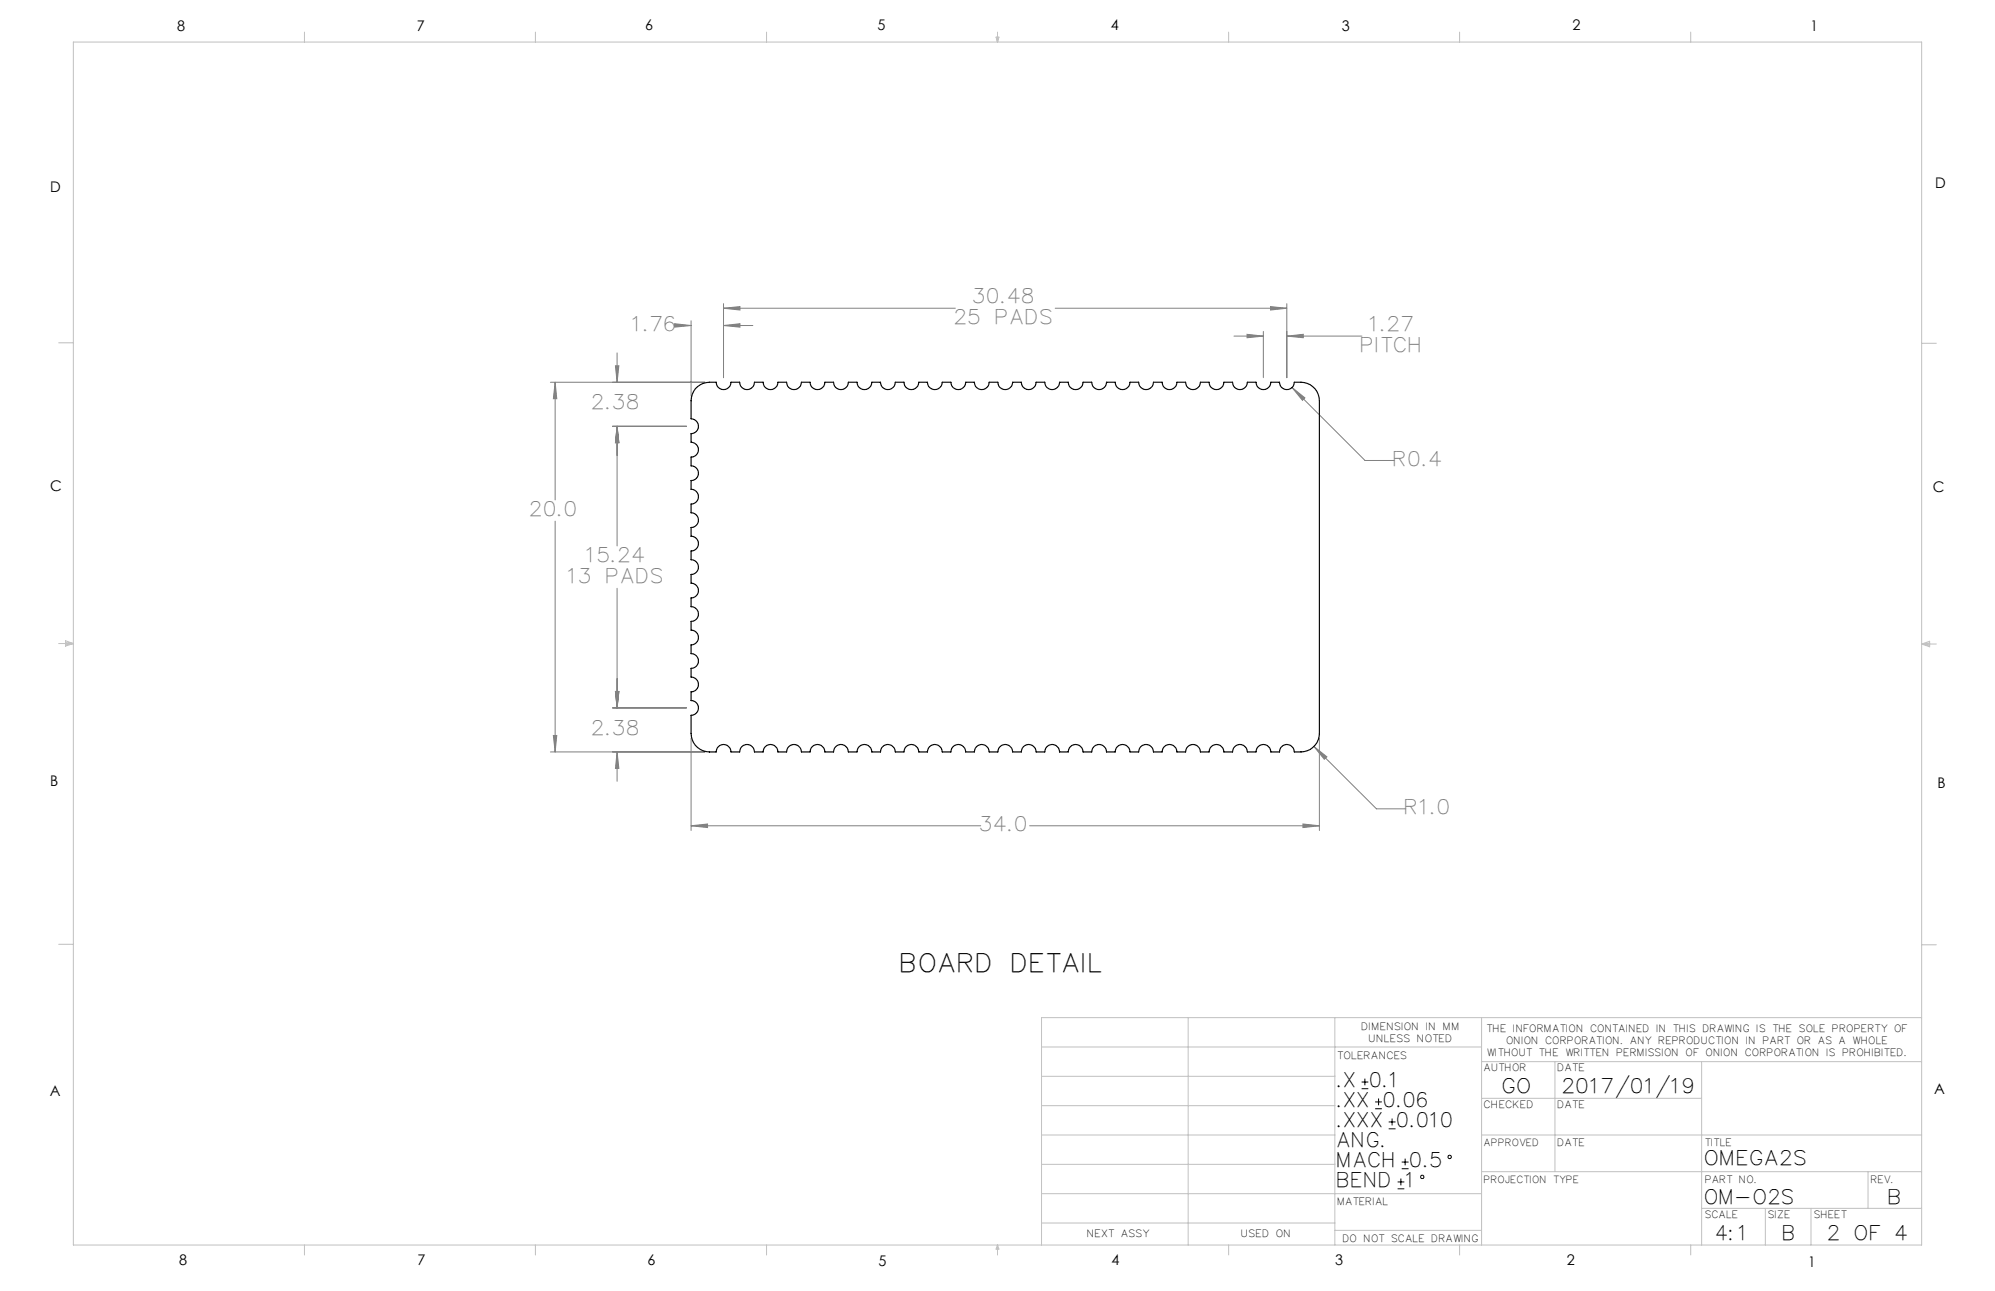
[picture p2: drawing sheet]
<svg xmlns="http://www.w3.org/2000/svg" width="432mm" height="279mm" viewBox="0 0 432 279" stroke-linecap="round" stroke-linejoin="round" font-family="sans-serif">
<g fill="none" stroke="#000" stroke-width=".22">
<path d="M294.7 235.6h1.5M294.7 234.2h1.5M295.4 233.4v1.5M297.6 240h1.5M297.6 238.5h1.5M298.4 237.7v1.5M300.6 244.3h1.4M300.6 242.8h1.4M301.3 242.1v1.5M302.5 257.3h1.5M302.5 255.8h1.5M303.2 255.1v1.4"/>
<path d="M303.4 252.9h1.5M303.4 251.5h1.5M304.1 250.8v1.4"/>
<circle cx="307.8" cy="254.7" r=".38"/>
<circle cx="313.8" cy="250.4" r=".37"/>
</g>
<g fill="none" stroke="#808080" stroke-width=".22">
<path d="M133.2 79.2h.7l-.3 3.5zM133.6 76.4v6.3M146 70.1l3.6 .3-3.6 .4zM147 70.4h2.6M149.6 69.4v16.3M156.6 65.7v16M156.6 66.7h50.2M156.6 70.4h6.3M156.6 66.7l3.6-.3v.7zM156.6 70.4l3.6-.3v.7zM228.4 66.7h50.1M267.1 72.7h6.3"/>
<path d="M269.9 72.4l3.5 .3-3.5 .4zM273.4 71.7v10M275 66.4l3.5 .3-3.5 .4zM278.5 72.7l3.6-.3v.7zM278.5 65.7v16M278.5 72.7h16.3M119.1 82.7h33.5M120.2 82.7v25.5M120.2 82.7l.3 3.6h-.7zM132.6 92.3h16M133.6 92.3v25.8M133.6 92.3l.3 3.5h-.7z"/>
<path d="M279.6 83.9l2.8 2.2-.5 .5zM279.6 83.9l15.9 15.8h6.3M120.2 112.8v49.9M133.6 127.3v25.9M119.8 159.2h.7l-.3 3.5zM132.6 153.2h16M133.2 149.6h.7l-.3 3.6zM149.6 159.7v20M285.6 159.7v20M119.1 162.7h33.5M133.6 162.7v6.4M133.6 162.7l.3 3.6h-.7z"/>
<path d="M149.6 178.7h62.7M149.6 178.7l3.5-.4v.8zM222.8 178.7h62.8M282 178.3l3.6 .4-3.6 .4zM284.4 161.6l2.8 2.2-.6 .5zM284.4 161.6l13.5 13.4h6.4"/>
</g>
<g fill="none" stroke="#c0c0c0" stroke-width=".22">
<path d="M15.9 9.1h400v260.4h-400zM65.9 6.9v2.2M115.9 6.9v2.2M165.9 6.9v2.2M215.6 8h.6l-.3 1.1zM215.7 8l.2 1.1M215.9 6.9v2.2M216 8l-.1 1.1M265.9 6.9v2.2M315.9 6.9v2.2M365.9 6.9v2.2M12.7 74.2h3.2"/>
<path d="M415.9 74.3h3.2M12.7 139.3h3.2M14.2 139.1l1.7 .2M14.2 138.7l1.7 .6-1.7 .5zM15.9 139.3l-1.7 .3M415.9 139.4h3.2M415.9 139.4l1.8-.6v1.2zM415.9 139.4l1.8 .3M417.7 139.2l-1.8 .2M12.7 204.4h3.2M415.9 204.5h3.2M225.4 226.6h95.3"/>
<path d="M225.4 239.3h63.5M225.4 232.9h63.5M257.2 220.2v49.3M288.9 220.2v49.3M320.7 220.2v49.3M320.7 237.7h47.6M320.7 229.8h95.2M336.5 229.8v23.8M368.3 229.8v39.7M415.9 220.2h-190.5v49.3M225.4 258.3h95.3M225.4 245.6h63.5"/>
<path d="M225.4 252h63.5M320.7 253.6h95.2M320.7 245.6h95.2M404.3 253.6v7.9M65.9 269.5v2.1M115.9 269.5v2.1M165.9 269.5v2.1M215.9 269.5v2.1M215.9 269.5l.3 .8h-.6zM225.4 264.7h63.5M265.9 269.5v2.1M288.9 266.3h31.8"/>
<path d="M315.9 269.5v2.1M365.9 269.5v2.1M368.3 261.5h47.6M382.1 261.5v8M392 261.5v8"/>
</g>
<path d="M120.2 82.7l.3 3.6h-.7zM119.8 159.2h.7l-.3 3.5zM149.6 178.7l3.5-.4v.8zM282 178.3l3.6 .4-3.6 .4zM133.6 92.3l.3 3.5h-.7zM133.2 149.6h.7l-.3 3.6zM156.6 66.7l3.6-.3v.7zM275 66.4l3.5 .3-3.5 .4zM278.5 72.7l3.6-.3v.7zM269.9 72.4l3.5 .3-3.5 .4zM284.4 161.6l2.2 2.7 .6-.5zM279.6 83.9l2.3 2.7 .5-.5zM133.2 149.6h.7l-.3 3.6zM133.6 162.7l.3 3.6h-.7zM156.6 70.4l3.6-.3v.7zM146 70.1l3.6 .3-3.6 .4zM133.6 92.3l.3 3.5h-.7zM133.2 79.2h.7l-.3 3.5z" fill="#808080"/>
<path d="M150.5 84.1a4.8 4.8 0 0 1 4.5-1.4 1.61 1.61 0 0 0 1.6 1.6 1.61 1.61 0 0 0 1.6-1.6h1.9l.1 .4a1.6 1.6 0 0 0 1.7 1.2 1.6 1.6 0 0 0 1.4-1.6h1.9v.4a1.6 1.6 0 0 0 1.8 1.2 1.6 1.6 0 0 0 1.4-1.6h1.9v.4a1.6 1.6 0 0 0 1.8 1.2 1.6 1.6 0 0 0 1.4-1.6h1.8l.1 .4a1.6 1.6 0 0 0 1.8 1.2 1.6 1.6 0 0 0 1.3-1.6h1.9l.1 .4a1.6 1.6 0 0 0 1.7 1.2 1.6 1.6 0 0 0 1.4-1.6h1.9l.1 .4a1.6 1.6 0 0 0 1.7 1.2 1.6 1.6 0 0 0 1.4-1.6h1.9v.4a1.6 1.6 0 0 0 1.8 1.2 1.6 1.6 0 0 0 1.4-1.6h1.9v.4a1.6 1.6 0 0 0 1.8 1.2 1.6 1.6 0 0 0 1.4-1.6h1.8l.1 .4a1.6 1.6 0 0 0 1.8 1.2 1.6 1.6 0 0 0 1.3-1.6h1.9l.1 .4a1.6 1.6 0 0 0 1.7 1.2 1.6 1.6 0 0 0 1.4-1.6h1.9l.1 .4a1.6 1.6 0 0 0 1.7 1.2 1.6 1.6 0 0 0 1.4-1.6h1.9v.4a1.6 1.6 0 0 0 1.8 1.2 1.6 1.6 0 0 0 1.4-1.6h1.9v.4a1.6 1.6 0 0 0 1.8 1.2 1.6 1.6 0 0 0 1.4-1.6h1.8l.1 .4a1.6 1.6 0 0 0 1.8 1.2 1.6 1.6 0 0 0 1.3-1.6h1.9l.1 .4a1.6 1.6 0 0 0 1.7 1.2 1.6 1.6 0 0 0 1.4-1.6h1.9l.1 .4a1.6 1.6 0 0 0 1.7 1.2 1.6 1.6 0 0 0 1.4-1.6h1.9v.4a1.6 1.6 0 0 0 1.8 1.2 1.6 1.6 0 0 0 1.4-1.6h1.9v.4a1.6 1.6 0 0 0 1.8 1.2 1.6 1.6 0 0 0 1.4-1.6h1.8l.1 .4a1.6 1.6 0 0 0 1.8 1.2 1.6 1.6 0 0 0 1.3-1.6h1.9l.1 .4a1.6 1.6 0 0 0 1.7 1.2 1.6 1.6 0 0 0 1.4-1.6h1.9l.1 .4a1.6 1.6 0 0 0 1.7 1.2 1.6 1.6 0 0 0 1.4-1.6h1.9v.4a1.6 1.6 0 0 0 1.8 1.2 1.6 1.6 0 0 0 1.4-1.6h1.9v.4a1.6 1.6 0 0 0 1.8 1.2 1.6 1.6 0 0 0 1.4-1.6h1.8l.1 .4a1.6 1.6 0 0 0 1.8 1.2 1.6 1.6 0 0 0 1.3-1.6 4.6 4.6 0 0 1 4.9 2l.3 .7 .3 1.3v72a4.1 4.1 0 0 1-4 4h-1.5v-.4a1.59 1.59 0 0 0-1.8-1.2 1.59 1.59 0 0 0-1.4 1.6h-1.8l-.1-.4a1.59 1.59 0 0 0-1.8-1.2 1.59 1.59 0 0 0-1.3 1.6h-1.9l-.1-.4a1.59 1.59 0 0 0-1.7-1.2 1.59 1.59 0 0 0-1.4 1.6h-1.9l-.1-.4a1.59 1.59 0 0 0-1.7-1.2 1.59 1.59 0 0 0-1.4 1.6h-1.9v-.4a1.59 1.59 0 0 0-1.8-1.2 1.59 1.59 0 0 0-1.4 1.6h-1.9v-.4a1.59 1.59 0 0 0-1.8-1.2 1.59 1.59 0 0 0-1.4 1.6h-1.8l-.1-.4a1.59 1.59 0 0 0-1.8-1.2 1.59 1.59 0 0 0-1.3 1.6h-1.9l-.1-.4a1.59 1.59 0 0 0-1.7-1.2 1.59 1.59 0 0 0-1.4 1.6h-1.9l-.1-.4a1.59 1.59 0 0 0-1.7-1.2 1.59 1.59 0 0 0-1.4 1.6h-1.9v-.4a1.59 1.59 0 0 0-1.8-1.2 1.59 1.59 0 0 0-1.4 1.6h-1.9v-.4a1.59 1.59 0 0 0-1.8-1.2 1.59 1.59 0 0 0-1.4 1.6h-1.8l-.1-.4a1.59 1.59 0 0 0-1.8-1.2 1.59 1.59 0 0 0-1.3 1.6h-1.9l-.1-.4a1.59 1.59 0 0 0-1.7-1.2 1.59 1.59 0 0 0-1.4 1.6h-1.9l-.1-.4a1.59 1.59 0 0 0-1.7-1.2 1.59 1.59 0 0 0-1.4 1.6h-1.9v-.4a1.59 1.59 0 0 0-1.8-1.2 1.59 1.59 0 0 0-1.4 1.6h-1.9v-.4a1.59 1.59 0 0 0-1.8-1.2 1.59 1.59 0 0 0-1.4 1.6h-1.8l-.1-.4a1.59 1.59 0 0 0-1.8-1.2 1.59 1.59 0 0 0-1.3 1.6h-1.9l-.1-.4a1.59 1.59 0 0 0-1.7-1.2 1.59 1.59 0 0 0-1.4 1.6h-1.9l-.1-.4a1.59 1.59 0 0 0-1.7-1.2 1.59 1.59 0 0 0-1.4 1.6h-1.9v-.4a1.59 1.59 0 0 0-1.8-1.2 1.59 1.59 0 0 0-1.4 1.6h-1.9v-.4a1.59 1.59 0 0 0-1.8-1.2 1.59 1.59 0 0 0-1.4 1.6h-1.8l-.1-.4a1.59 1.59 0 0 0-1.8-1.2 1.59 1.59 0 0 0-1.3 1.6h-1.9l-.1-.4a1.59 1.59 0 0 0-1.7-1.2 1.59 1.59 0 0 0-1.4 1.6h-1.9l-.1-.4a1.59 1.59 0 0 0-1.7-1.2 1.59 1.59 0 0 0-1.4 1.6h-1.9v-.4a1.59 1.59 0 0 0-1.8-1.2 1.59 1.59 0 0 0-1.4 1.6 4.6 4.6 0 0 1-4.9-2l-.3-.6-.2-1.4v-3.9a1.59 1.59 0 0 0 1.6-1.6 1.59 1.59 0 0 0-1.6-1.6v-1.9h.4a1.6 1.6 0 0 0 1.2-1.8 1.6 1.6 0 0 0-1.6-1.4v-1.9h.4a1.6 1.6 0 0 0 1.2-1.7 1.6 1.6 0 0 0-1.6-1.4v-1.9l.4-.1a1.6 1.6 0 0 0 1.2-1.7 1.6 1.6 0 0 0-1.6-1.4v-1.9l.4-.1a1.6 1.6 0 0 0 1.2-1.7 1.6 1.6 0 0 0-1.6-1.4v-1.9h.4a1.6 1.6 0 0 0 1.2-1.8 1.6 1.6 0 0 0-1.6-1.4v-1.9h.4a1.6 1.6 0 0 0 1.2-1.8 1.6 1.6 0 0 0-1.6-1.4v-1.9h.4a1.6 1.6 0 0 0 1.2-1.7 1.6 1.6 0 0 0-1.6-1.4v-1.9l.4-.1a1.6 1.6 0 0 0 1.2-1.7 1.6 1.6 0 0 0-1.6-1.4v-1.9l.4-.1a1.6 1.6 0 0 0 1.2-1.7 1.6 1.6 0 0 0-1.6-1.4v-1.9h.4a1.6 1.6 0 0 0 1.2-1.8 1.6 1.6 0 0 0-1.6-1.4v-1.9h.4a1.62 1.62 0 0 0 1.2-1.8 1.62 1.62 0 0 0-1.6-1.4v-1.9h.4a1.62 1.62 0 0 0 1.2-1.8 1.62 1.62 0 0 0-1.6-1.4v-4.6l.2-.6z" fill="none" stroke="#000" stroke-width=".25"/>
<text font-size="5.5" x="195.2" y="210.3">BOARD DETAIL</text>
<g font-size="4.3" fill="#808080">
<text x="210.8" y="65.5">30.48</text>
<text x="137" y="71.6">1.76</text>
<text x="206.8" y="70.1">25 PADS</text>
<text x="296.6" y="71.6">1.27</text>
<text x="294.8" y="76.1">PITCH</text>
<text x="128.3" y="88.6">2.38</text>
<text x="301.8" y="100.8">R0.4</text>
<text x="114.9" y="111.6">20.0</text>
<text x="127.1" y="121.5">15.24</text>
<text x="123.1" y="126.1">13 PADS</text>
<text x="128.3" y="159.1">2.38</text>
<text x="212.3" y="179.8">34.0</text>
<text x="304.3" y="176.2">R1.0</text>
</g>
<g font-size="4.3">
<text x="289.6" y="235.3">.X 0.1</text>
<text x="289.6" y="239.6">.XX 0.06</text>
<text x="325.4" y="236.5">GO</text>
<text x="338.4" y="236.5">2017/01/19</text>
<text x="289.6" y="243.9">.XXX 0.010</text>
<text x="289.6" y="248.3">ANG.</text>
<text x="289.6" y="252.6">MACH 0.5</text>
<text x="289.6" y="256.9">BEND 1</text>
<text x="369.2" y="252.2">OMEGA2S</text>
<text x="369.2" y="260.6">OM-O2S</text>
<text x="409" y="260.6">B</text>
<text x="371.6" y="268.4">4:1</text>
<text x="386.1" y="268.4">B</text>
<text x="395.8" y="268.4">2 OF 4</text>
</g>
<g font-size="3.2">
<text x="38.3" y="6.7">8</text>
<text x="90.2" y="6.7">7</text>
<text x="139.7" y="6.5">6</text>
<text x="190" y="6.5">5</text>
<text x="240.4" y="6.5">4</text>
<text x="290.4" y="6.7">3</text>
<text x="340.4" y="6.5">2</text>
<text x="391.9" y="6.7">1</text>
<text x="10.9" y="41.6">D</text>
<text x="418.9" y="40.7">D</text>
<text x="10.9" y="106.3">C</text>
<text x="418.4" y="106.4">C</text>
<text x="10.8" y="170.2">B</text>
<text x="419.4" y="170.6">B</text>
<text x="10.8" y="237.2">A</text>
<text x="418.6" y="236.8">A</text>
<text x="38.8" y="273.8">8</text>
<text x="90.4" y="273.8">7</text>
<text x="140.2" y="273.8">6</text>
<text x="190.1" y="273.9">5</text>
<text x="240.5" y="273.8">4</text>
<text x="289" y="273.9">3</text>
<text x="339.1" y="273.8">2</text>
<text x="391.4" y="274.1">1</text>
</g>
<g font-size="2.2">
<text x="294.9" y="222.9">DIMENSION IN MM</text>
<text x="296.4" y="225.5">UNLESS NOTED</text>
<text x="321.9" y="223.3">THE INFORMATION CONTAINED IN THIS DRAWING IS THE SOLE PROPERTY OF</text>
<text x="326.2" y="225.9">ONION CORPORATION. ANY REPRODUCTION IN PART OR AS A WHOLE</text>
<text x="289.6" y="229.2">TOLERANCES</text>
<text x="321.3" y="231.9">AUTHOR</text>
<text x="322" y="228.4">WITHOUT THE WRITTEN PERMISSION OF ONION CORPORATION IS PROHIBITED.</text>
<text x="337.3" y="231.9">DATE</text>
<text x="321.3" y="239.8">CHECKED</text>
<text x="337.3" y="239.8">DATE</text>
<text x="337.3" y="247.9">DATE</text>
<text x="369.2" y="247.9">TITLE</text>
<text x="369.2" y="256">PART NO.</text>
<text x="405.1" y="256">REV.</text>
<text x="289.6" y="260.8">MATERIAL</text>
<text x="369.2" y="263.7">SCALE</text>
<text x="382.8" y="263.7">SIZE</text>
<text x="392.8" y="263.7">SHEET</text>
<text x="235.4" y="267.7">NEXT ASSY</text>
<text x="268.8" y="267.7">USED ON</text>
<text x="290.8" y="268.8">DO NOT SCALE DRAWING</text>
</g>
<g font-size="2.1">
<text x="321.3" y="247.9">APPROVED</text>
<text x="321.3" y="256">PROJECTION TYPE</text>
</g>
</svg>
